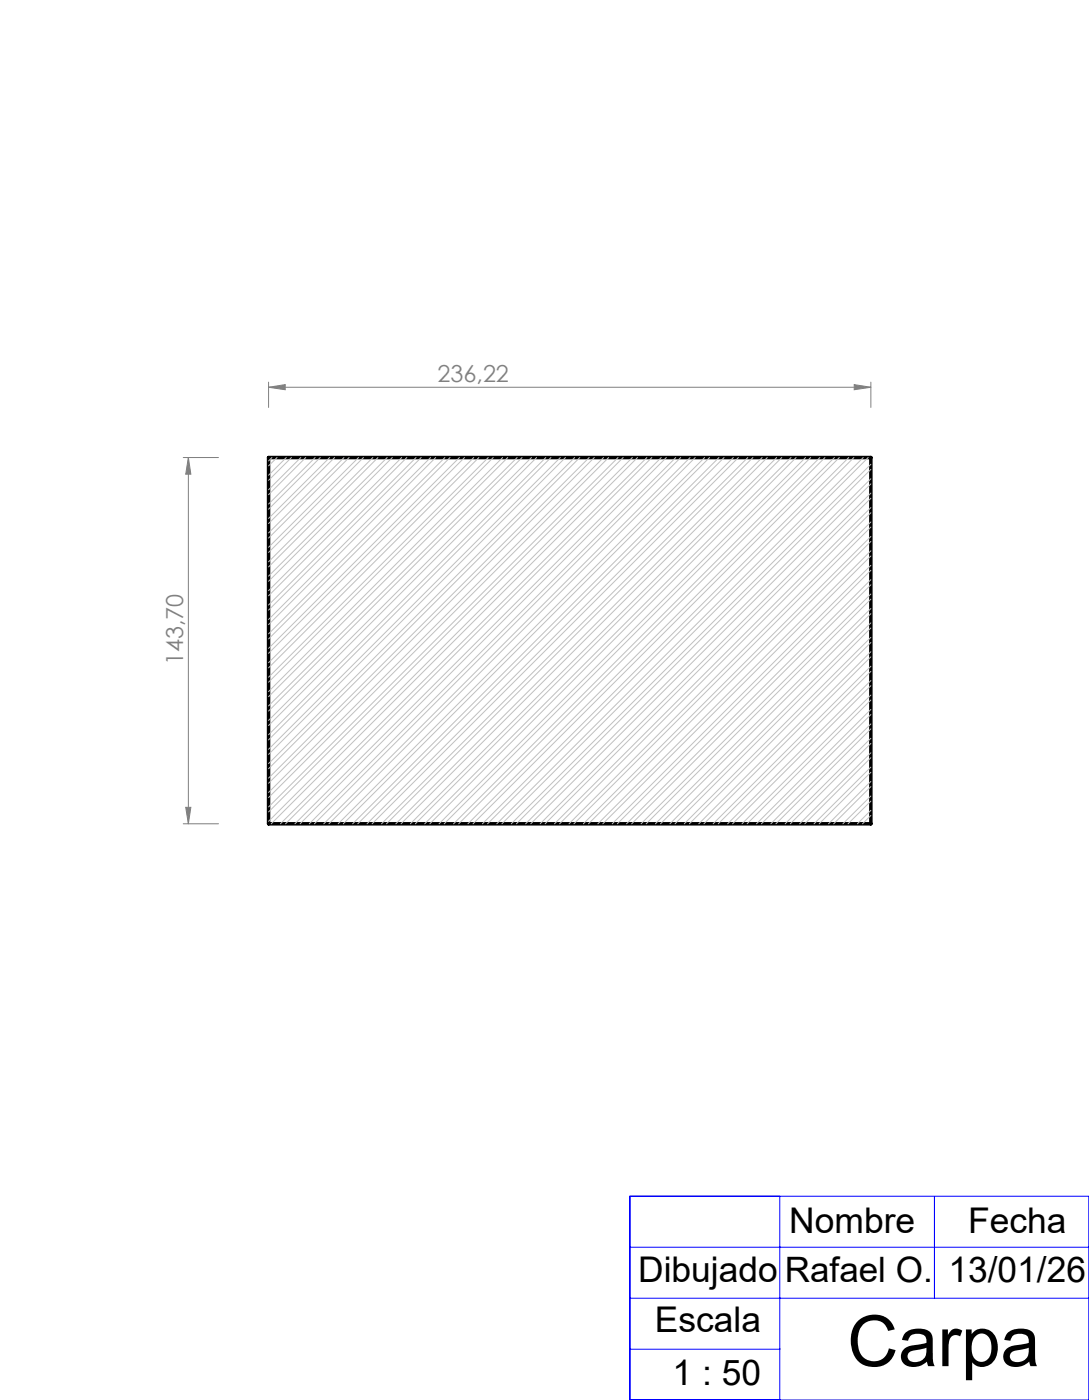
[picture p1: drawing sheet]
<svg xmlns="http://www.w3.org/2000/svg" width="217mm" height="279mm" viewBox="0 0 217 279" stroke-linecap="round" stroke-linejoin="round" font-family="sans-serif">
<path d="M53.5 91.2h120v73h-120z" fill="none" stroke="#000" stroke-width=".7"/>
<path d="M53.5 77.2l3.3-.6v1.1zM53.5 76.2v5M53.5 77.2h120M170.2 76.6l3.3 .6-3.3 .5zM173.5 76.2v5M36.5 91.2h7M37.5 91.2l.5 3.3h-1zM37.5 91.2v73M36.5 164.2h7M37 160.9h1l-.5 3.3z" fill="none" stroke="#808080" stroke-width=".2"/>
<g fill="none" stroke="#c0c0c0" stroke-width=".2">
<path d="M54.2 91.2l-.7 .7M55.2 91.2l-1.7 1.6M57 91.2l-3.5 3.5M58.1 91.2l-4.6 4.5M59.9 91.2l-6.4 6.4M60.9 91.2l-7.4 7.4M62.8 91.2l-9.3 9.3M63.8 91.2l-10.3 10.3M65.7 91.2l-12.2 12.1M66.7 91.2l-13.2 13.1M68.5 91.2l-15 15M69.6 91.2l-16.1 16"/>
<path d="M71.4 91.2l-17.9 17.9M72.4 91.2l-18.9 18.9M74.3 91.2l-20.8 20.8M75.3 91.2l-21.8 21.8M77.2 91.2l-23.7 23.6M78.2 91.2l-24.7 24.6M80 91.2l-26.5 26.5M81.1 91.2l-27.6 27.5M82.9 91.2l-29.4 29.4M83.9 91.2l-30.4 30.4M85.8 91.2l-32.3 32.3M86.8 91.2l-33.3 33.3"/>
<path d="M88.7 91.2l-35.2 35.1M89.7 91.2l-36.2 36.1M91.5 91.2l-38 38M92.6 91.2l-39.1 39M94.4 91.2l-40.9 40.9M95.4 91.2l-41.9 41.9M97.3 91.2l-43.8 43.8M98.3 91.2l-44.8 44.7M100.2 91.2l-46.7 46.6M101.2 91.2l-47.7 47.6M103 91.2l-49.5 49.5M104 91.2l-50.5 50.5"/>
<path d="M105.9 91.2l-52.4 52.4M106.9 91.2l-53.4 53.4M108.8 91.2l-55.3 55.2M109.8 91.2l-56.3 56.2M111.7 91.2l-58.2 58.1M112.7 91.2l-59.2 59.1M114.5 91.2l-61 61M115.5 91.2l-62 62M117.4 91.2l-63.9 63.9M118.4 91.2l-64.9 64.9M120.3 91.2l-66.8 66.7M121.3 91.2l-67.8 67.7"/>
<path d="M123.2 91.2l-69.7 69.6M124.2 91.2l-70.7 70.6M126 91.2l-72.5 72.5M127 91.2l-73 73M128.9 91.2l-73 73M129.9 91.2l-73 73M131.8 91.2l-73 73M132.8 91.2l-73 73M134.7 91.2l-73.1 73M135.6 91.2l-72.9 73M137.5 91.2l-73 73M138.5 91.2l-73 73"/>
<path d="M140.4 91.2l-73 73M141.4 91.2l-73 73M143.3 91.2l-73 73M144.3 91.2l-73 73M146.1 91.2l-73 73M147.1 91.2l-72.9 73M149 91.2l-73 73M150 91.2l-73 73M151.9 91.2l-73 73M152.9 91.2l-73 73M154.8 91.2l-73 73M155.8 91.2l-73 73"/>
<path d="M157.6 91.2l-73 73M158.6 91.2l-72.9 73M160.5 91.2l-73 73M161.5 91.2l-73 73M163.4 91.2l-73 73M164.4 91.2l-73 73M166.3 91.2l-73.1 73M167.3 91.2l-73 73M169.1 91.2l-73 73M170.1 91.2l-72.9 73M172 91.2l-73 73M173 91.2l-73 73"/>
<path d="M173.5 93.5l-70.6 70.7M173.5 96.4l-67.7 67.8M173.5 99.3l-64.9 64.9M173.5 92.5l-71.6 71.7M173.5 95.4l-68.8 68.8M173.5 98.3l-65.9 65.9M173.5 102.2l-62 62M173.5 105l-59.1 59.2M173.5 107.9l-56.2 56.3M173.5 110.8l-53.4 53.4M173.5 113.7l-50.5 50.5M173.5 116.5l-47.6 47.7"/>
<path d="M173.5 119.4l-44.7 44.8M173.5 101.2l-63 63M173.5 104l-60.1 60.2M173.5 106.9l-57.3 57.3M173.5 109.8l-54.4 54.4M173.5 112.7l-51.5 51.5M173.5 115.5l-48.7 48.7M173.5 118.4l-45.8 45.8M173.5 122.3l-41.9 41.9M173.5 125.2l-39 39M173.5 128l-36.1 36.2M173.5 130.9l-33.2 33.3"/>
<path d="M173.5 133.8l-30.4 30.4M173.5 136.7l-27.5 27.5M173.5 139.5l-24.6 24.7M173.5 121.3l-42.9 42.9M173.5 124.1l-40 40.1M173.5 127l-37.2 37.2M173.5 129.9l-34.3 34.3M173.5 132.8l-31.4 31.4M173.5 135.6l-28.5 28.6M173.5 138.5l-25.7 25.7M173.5 142.4l-21.8 21.8M173.5 145.3l-18.9 18.9"/>
<path d="M173.5 148.2l-16 16M173.5 151l-13.1 13.2M173.5 153.9l-10.3 10.3M173.5 156.8l-7.4 7.4M173.5 159.7l-4.5 4.5M173.5 141.4l-22.8 22.8M173.5 144.3l-19.9 19.9M173.5 147.1l-17 17.1M173.5 150l-14.2 14.2M173.5 152.9l-11.3 11.3M173.5 155.7l-8.4 8.5M173.5 158.6l-5.5 5.6"/>
<path d="M173.5 162.5l-1.6 1.7M173.5 161.5l-2.6 2.7"/>
</g>
<path d="M125.5 238.4h91.5v40.6h-91.5zM155.4 238.4v40.6M186.2 238.4v20.3M125.5 248.6h91.5M125.5 258.7h91.5M125.5 268.9h29.9" fill="none" stroke="#00f" stroke-width=".2"/>
<g fill="#808080">
<path d="M170.2 76.6l3.3 .6-3.3 .5zM53.5 77.2l3.3-.6v1.1z"/>
<path d="M37.5 91.2l.5 3.3h-1zM37 160.9h1l-.5 3.3z"/>
</g>
<text font-size="14.1" x="168.8" y="272.3">Carpa</text>
<g font-size="7.1">
<text x="157.3" y="245.8">Nombre</text>
<text x="192.9" y="245.8">Fecha</text>
<text x="127.2" y="255.5">Dibujado</text>
<text x="189" y="255.5">13/01/26</text>
<text x="130.5" y="265.5">Escala</text>
<text x="134" y="276.1">1 : 50</text>
</g>
<text font-size="7" x="156.4" y="255.5">Rafael O.</text>
<g font-size="4.7" fill="#808080">
<text x="87.2" y="76.1">236,22</text>
<text x="36.5" y="132.6" transform="rotate(-90 36.5 132.6)">143,70</text>
</g>
</svg>
